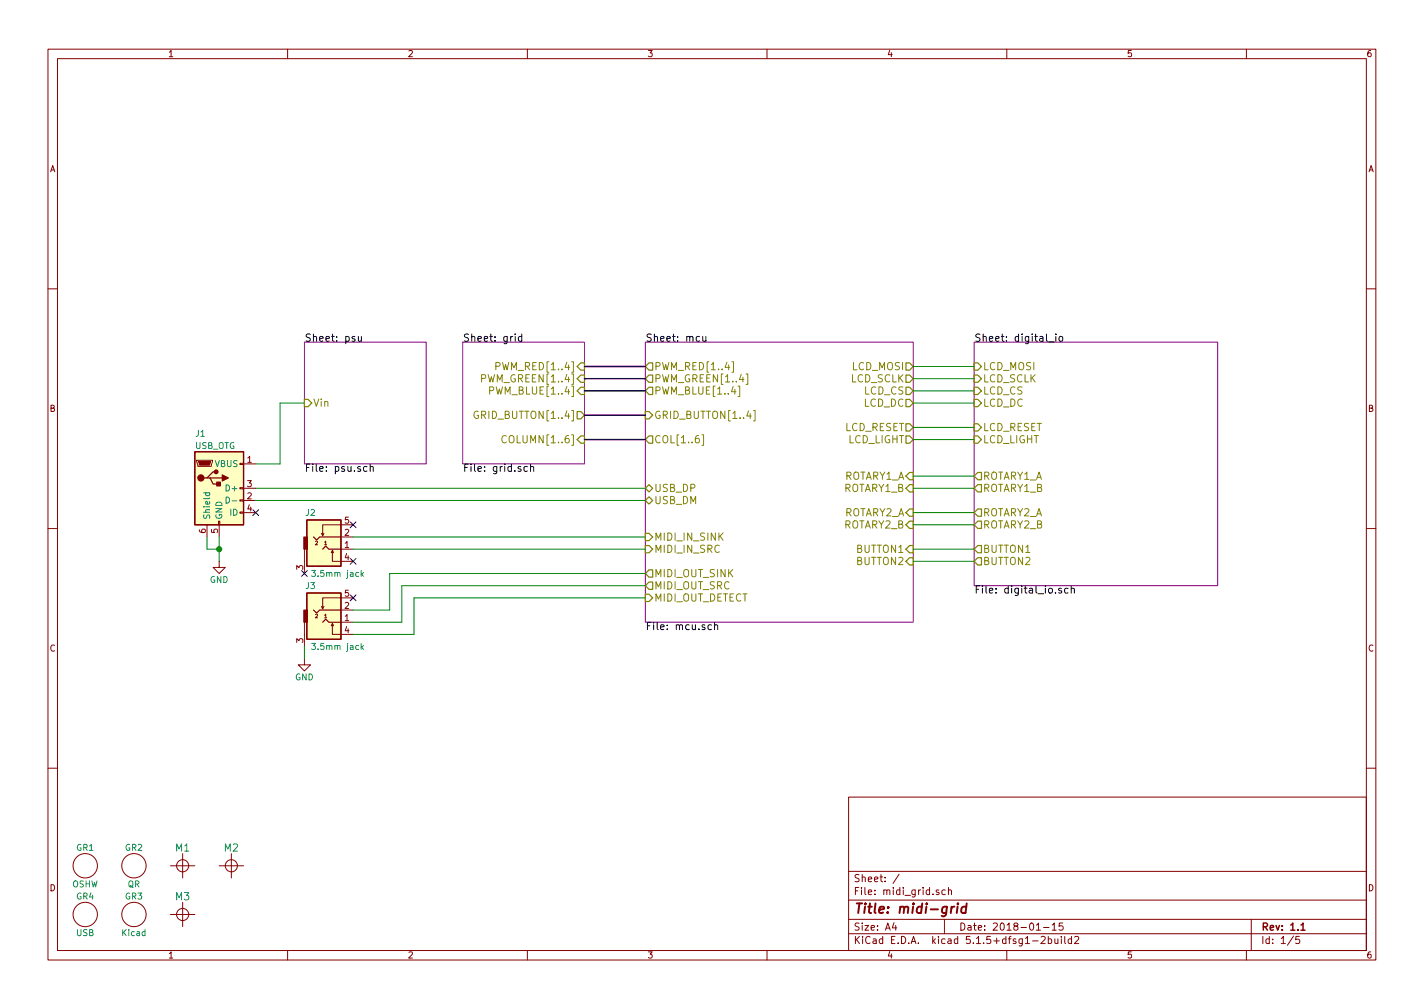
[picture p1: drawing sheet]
EESchema Schematic File Version 4
EELAYER 30 0
EELAYER END
$Descr A4 11693 8268
encoding utf-8
Sheet 1 5
Title "midi-grid"
Date "2018-01-15"
Rev "1.1"
Comp ""
Comment1 ""
Comment2 ""
Comment3 ""
Comment4 ""
$EndDescr
$Sheet
S 3800 2800 1000 1000
U 5A0A02C3
F0 "grid" 60
F1 "grid.sch" 60
F2 "GRID_BUTTON[1..4]" O R 4800 3400 60 
F3 "PWM_RED[1..4]" I R 4800 3000 60 
F4 "PWM_GREEN[1..4]" I R 4800 3100 60 
F5 "PWM_BLUE[1..4]" I R 4800 3200 60 
F6 "COLUMN[1..6]" I R 4800 3600 60 
$EndSheet
$Sheet
S 5300 2800 2200 2300
U 5A3217AD
F0 "mcu" 60
F1 "mcu.sch" 60
F2 "PWM_RED[1..4]" O L 5300 3000 60 
F3 "PWM_GREEN[1..4]" O L 5300 3100 60 
F4 "PWM_BLUE[1..4]" O L 5300 3200 60 
F5 "GRID_BUTTON[1..4]" I L 5300 3400 60 
F6 "USB_DP" B L 5300 4000 60 
F7 "USB_DM" B L 5300 4100 60 
F8 "BUTTON1" I R 7500 4500 60 
F9 "BUTTON2" I R 7500 4600 60 
F10 "ROTARY1_A" I R 7500 3900 60 
F11 "ROTARY1_B" I R 7500 4000 60 
F12 "ROTARY2_A" I R 7500 4200 60 
F13 "ROTARY2_B" I R 7500 4300 60 
F14 "LCD_MOSI" O R 7500 3000 60 
F15 "LCD_SCLK" O R 7500 3100 60 
F16 "LCD_LIGHT" O R 7500 3600 60 
F17 "LCD_DC" O R 7500 3300 60 
F18 "LCD_CS" O R 7500 3200 60 
F19 "LCD_RESET" O R 7500 3500 60 
F20 "COL[1..6]" O L 5300 3600 60 
F21 "MIDI_IN_SRC" I L 5300 4500 60 
F22 "MIDI_IN_SINK" I L 5300 4400 60 
F23 "MIDI_OUT_SRC" O L 5300 4800 60 
F24 "MIDI_OUT_SINK" O L 5300 4700 60 
F25 "MIDI_OUT_DETECT" I L 5300 4900 60 
$EndSheet
$Sheet
S 8000 2800 2000 2000
U 5A3979DD
F0 "digital_io" 60
F1 "digital_io.sch" 60
F2 "ROTARY1_A" O L 8000 3900 60 
F3 "ROTARY1_B" O L 8000 4000 60 
F4 "BUTTON1" O L 8000 4500 60 
F5 "ROTARY2_A" O L 8000 4200 60 
F6 "ROTARY2_B" O L 8000 4300 60 
F7 "BUTTON2" O L 8000 4600 60 
F8 "LCD_MOSI" I L 8000 3000 60 
F9 "LCD_CS" I L 8000 3200 60 
F10 "LCD_SCLK" I L 8000 3100 60 
F11 "LCD_DC" I L 8000 3300 60 
F12 "LCD_RESET" I L 8000 3500 60 
F13 "LCD_LIGHT" I L 8000 3600 60 
$EndSheet
$Sheet
S 2500 2800 1000 1000
U 5A21B701
F0 "psu" 60
F1 "psu.sch" 60
F2 "Vin" I L 2500 3300 60 
$EndSheet
Wire Wire Line
	7500 3000 8000 3000
Wire Wire Line
	8000 3100 7500 3100
Wire Wire Line
	7500 3200 8000 3200
Wire Wire Line
	8000 3300 7500 3300
Wire Wire Line
	7500 3500 8000 3500
Wire Wire Line
	7500 3600 8000 3600
Wire Wire Line
	8000 3900 7500 3900
Wire Wire Line
	7500 4000 8000 4000
Wire Wire Line
	7500 4500 8000 4500
Wire Wire Line
	7500 4600 8000 4600
Wire Wire Line
	8000 4300 7500 4300
Wire Wire Line
	7500 4200 8000 4200
Wire Bus Line
	4800 3000 5300 3000
Wire Bus Line
	4800 3100 5300 3100
Wire Bus Line
	4800 3200 5300 3200
Wire Bus Line
	5300 3400 4800 3400
Wire Bus Line
	4800 3600 5300 3600
Wire Wire Line
	2100 3800 2300 3800
Wire Wire Line
	2300 3800 2300 3300
Wire Wire Line
	2300 3300 2500 3300
$Comp
L project_library:GND #PWR01
U 1 1
P 1800 4600
F 0 "#PWR01" H 1800 4350 50  0001 C CNN
F 1 "GND" H 1800 4450 50  0000 C CNN
F 2 "" H 1800 4600 50  0001 C CNN
F 3 "" H 1800 4600 50  0001 C CNN
	1    1800 4600
	1    0    0    -1  
$EndComp
Wire Wire Line
	1800 4400 1800 4500
Wire Wire Line
	1800 4500 1700 4500
Wire Wire Line
	1700 4500 1700 4400
Connection ~ 1800 4500
Wire Wire Line
	5300 4000 2100 4000
Wire Wire Line
	5300 4100 2100 4100
Wire Wire Line
	2500 5300 2500 5400
$Comp
L project_library:GND #PWR02
U 1 1
P 2500 5400
F 0 "#PWR02" H 2500 5150 50  0001 C CNN
F 1 "GND" H 2500 5250 50  0000 C CNN
F 2 "" H 2500 5400 50  0001 C CNN
F 3 "" H 2500 5400 50  0001 C CNN
	1    2500 5400
	1    0    0    -1  
$EndComp
$Comp
L project_library:USB_OTG J1
U 1 1
P 1800 4000
F 0 "J1" H 1600 4450 50  0000 L CNN
F 1 "USB_OTG" H 1600 4350 50  0000 L CNN
F 2 "project_library:USB_Micro-B_Molex-105017-0001" H 1950 3950 50  0001 C CNN
F 3 "" H 1950 3950 50  0001 C CNN
F 4 "https://www.lemona.lt/?page=item&i_id=216110" H 1800 4000 60  0001 C CNN "Catalog link"
	1    1800 4000
	1    0    0    -1  
$EndComp
NoConn ~ 2100 4200
$Comp
L project_library:Audio-Jack-3_2Switches J2
U 1 1
P 2700 4500
F 0 "J2" H 2550 4800 50  0000 C CNN
F 1 "3.5mm jack" H 2550 4300 50  0000 L CNN
F 2 "project_library:3.5mm-jack" H 2950 4600 50  0001 C CNN
F 3 "" H 2950 4600 50  0001 C CNN
F 4 "http://lt.farnell.com/cliff-electronic-components/fc68133/stereo-jack-3-5mm-5pos-pcb/dp/2518190" H 2700 4500 60  0001 C CNN "Catalog link"
	1    2700 4500
	1    0    0    -1  
$EndComp
$Comp
L project_library:Audio-Jack-3_2Switches J3
U 1 1
P 2700 5100
F 0 "J3" H 2550 5400 50  0000 C CNN
F 1 "3.5mm jack" H 2550 4900 50  0000 L CNN
F 2 "project_library:3.5mm-jack" H 2950 5200 50  0001 C CNN
F 3 "" H 2950 5200 50  0001 C CNN
F 4 "http://lt.farnell.com/cliff-electronic-components/fc68133/stereo-jack-3-5mm-5pos-pcb/dp/2518190" H 2700 5100 60  0001 C CNN "Catalog link"
	1    2700 5100
	1    0    0    -1  
$EndComp
Wire Wire Line
	5300 4400 2900 4400
Wire Wire Line
	5300 4500 2900 4500
Wire Wire Line
	2900 5000 3200 5000
Wire Wire Line
	3200 5000 3200 4700
Wire Wire Line
	3200 4700 5300 4700
Wire Wire Line
	2900 5100 3300 5100
Wire Wire Line
	3300 5100 3300 4800
Wire Wire Line
	3300 4800 5300 4800
Wire Wire Line
	2900 5200 3400 5200
Wire Wire Line
	3400 5200 3400 4900
Wire Wire Line
	3400 4900 5300 4900
NoConn ~ 2500 4700
NoConn ~ 2900 4900
NoConn ~ 2900 4600
NoConn ~ 2900 4300
$Comp
L project_library:Graphical GR1
U 1 1
P 700 7100
F 0 "GR1" H 700 7250 50  0000 C CNN
F 1 "OSHW" H 700 6950 50  0000 C CNN
F 2 "project_library:Logo_OSHW" H 700 7100 50  0001 C CNN
F 3 "" H 700 7100 50  0001 C CNN
	1    700  7100
	1    0    0    -1  
$EndComp
$Comp
L project_library:Graphical GR2
U 1 1
P 1100 7100
F 0 "GR2" H 1100 7250 50  0000 C CNN
F 1 "QR" H 1100 6950 50  0000 C CNN
F 2 "project_library:qr_url" H 1100 7100 50  0001 C CNN
F 3 "" H 1100 7100 50  0001 C CNN
	1    1100 7100
	1    0    0    -1  
$EndComp
$Comp
L project_library:Graphical GR3
U 1 1
P 1100 7500
F 0 "GR3" H 1100 7650 50  0000 C CNN
F 1 "Kicad" H 1100 7350 50  0000 C CNN
F 2 "project_library:Symbol_KiCAD-Logo_CopperAndSilkScreenTop" H 1100 7050 60  0001 C CNN
F 3 "" H 1150 7500 60  0001 C CNN
	1    1100 7500
	1    0    0    -1  
$EndComp
$Comp
L project_library:Mounting_hole M1
U 1 1
P 1500 7100
F 0 "M1" H 1500 7250 60  0000 C CNN
F 1 "Mounting_hole" H 1300 6950 60  0001 L CNN
F 2 "project_library:MountingHole_2.2mm_M2" H 1500 6650 60  0001 C CNN
F 3 "" H 1550 7100 60  0001 C CNN
	1    1500 7100
	1    0    0    -1  
$EndComp
$Comp
L project_library:Mounting_hole M2
U 1 1
P 1900 7100
F 0 "M2" H 1900 7250 60  0000 C CNN
F 1 "Mounting_hole" H 1700 6950 60  0001 L CNN
F 2 "project_library:MountingHole_2.2mm_M2" H 1900 6650 60  0001 C CNN
F 3 "" H 1950 7100 60  0001 C CNN
	1    1900 7100
	1    0    0    -1  
$EndComp
$Comp
L project_library:Mounting_hole M3
U 1 1
P 1500 7500
F 0 "M3" H 1500 7650 60  0000 C CNN
F 1 "Mounting_hole" H 1300 7350 60  0001 L CNN
F 2 "project_library:MountingHole_2.2mm_M2" H 1500 7050 60  0001 C CNN
F 3 "" H 1550 7500 60  0001 C CNN
	1    1500 7500
	1    0    0    -1  
$EndComp
$Comp
L project_library:Graphical GR4
U 1 1
P 700 7500
F 0 "GR4" H 700 7650 50  0000 C CNN
F 1 "USB" H 700 7350 50  0000 C CNN
F 2 "project_library:usb_logo_6x3mm" H 700 7050 60  0001 C CNN
F 3 "" H 750 7500 60  0001 C CNN
	1    700  7500
	1    0    0    -1  
$EndComp
Wire Wire Line
	1800 4500 1800 4600
$EndSCHEMATC
